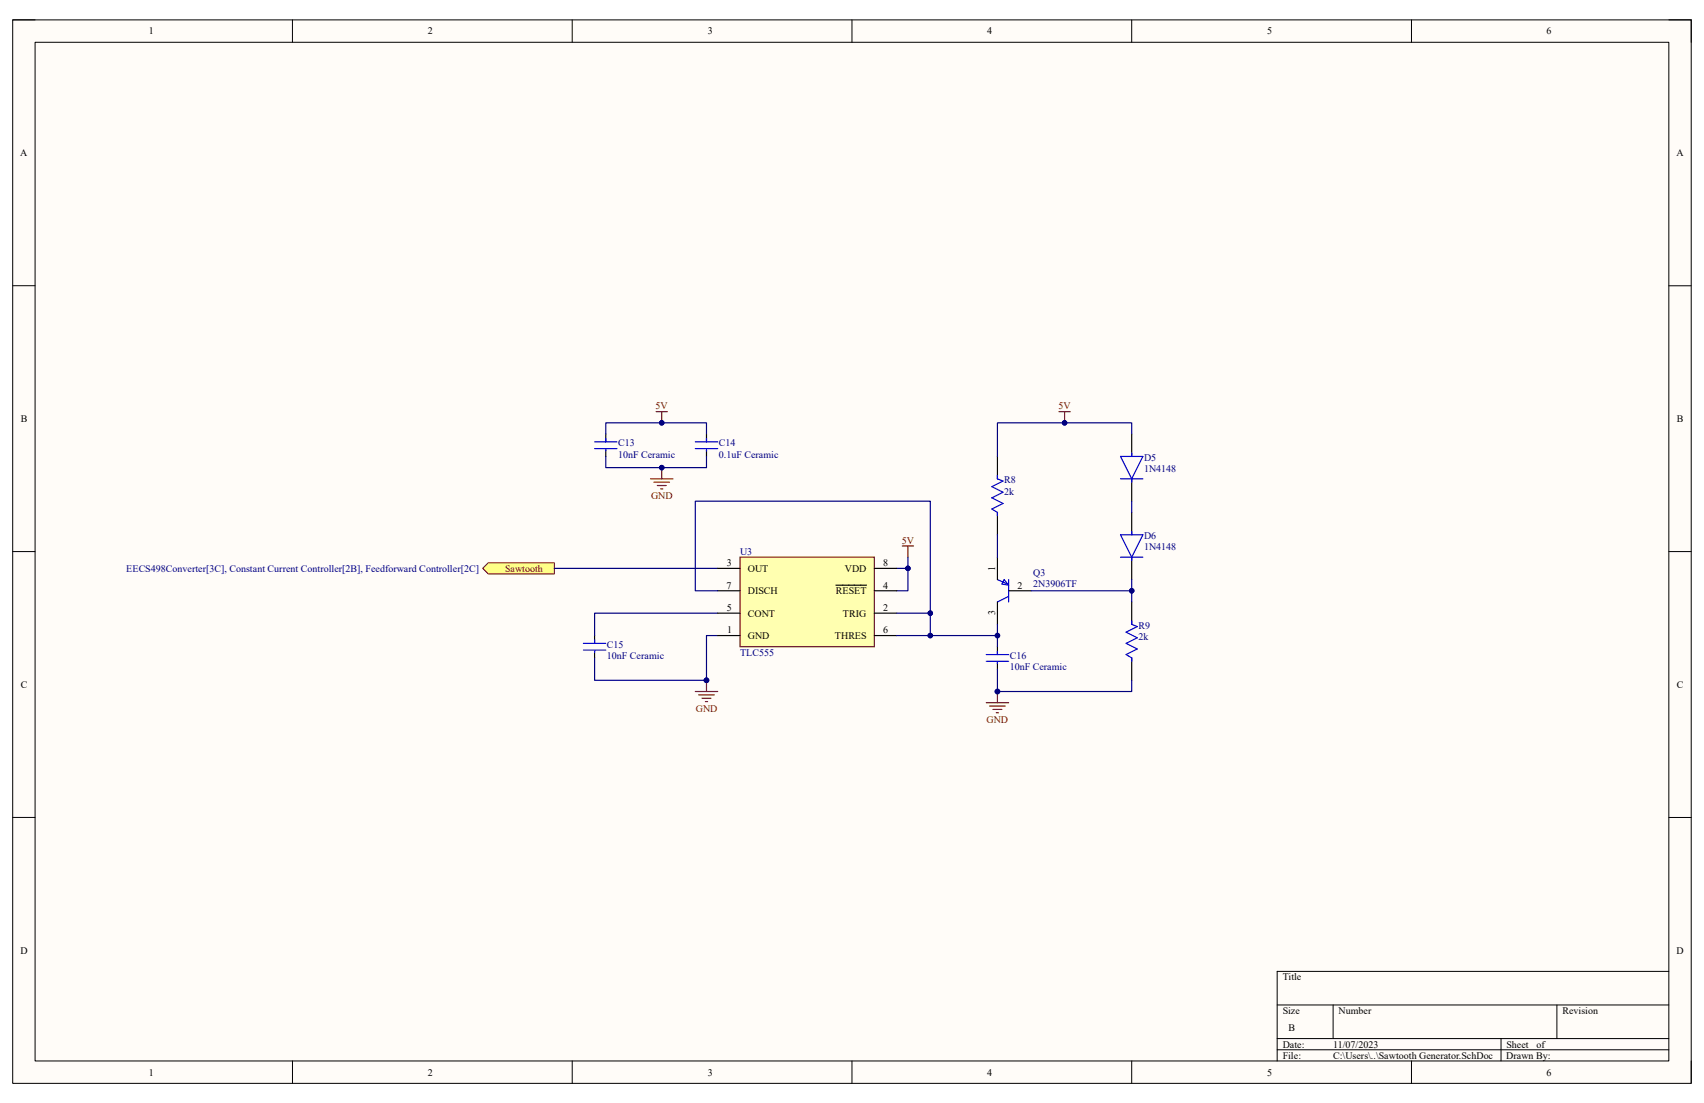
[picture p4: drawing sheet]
<svg xmlns="http://www.w3.org/2000/svg" width="432mm" height="279mm" viewBox="0 0 432 279" stroke-linecap="round" stroke-linejoin="round" font-family="sans-serif">
<path d="M3.2 5h425.4v269.4h-425.4z" fill-rule="evenodd" fill="#fffcf8"/>
<path d="M3.2 5h425.4v269.4h-425.4z" fill="none" stroke="#000" stroke-width=".25"/>
<path d="M8.9 10.7h414v258.1h-414z" fill-rule="evenodd" fill="#fffcf8"/>
<g fill="none" stroke="#000" stroke-width=".25">
<path d="M3.2 5h5.7M8.9 10.7h414v258.1h-414zM74.1 5v5.7M145 5v5.7M215.9 5v5.7M286.8 5v5.7M357.7 5v5.7M422.9 5h5.7v5.7M3.2 72.4h5.7M422.9 72.4h5.7M3.2 139.7h5.7M422.9 139.7h5.7"/>
<path d="M3.2 207.1h5.7M422.9 207.1h5.7M323.6 254.6h99.3M337.8 254.6v8.5M394.5 254.6v8.5M422.9 246.1h-99.3v22.6M74.1 268.7v5.7M145 268.7v5.7M215.9 268.7v5.7M286.8 268.7v5.7M323.6 263.1h99.3M323.6 265.9h99.3"/>
<path d="M357.7 268.8v5.6M380.4 263.1v5.7M428.6 268.8v5.6"/>
</g>
<path d="M268.4 104.3h2.8M269.8 104.3v2.8" fill="none" stroke="#800000" stroke-width=".3"/>
<circle cx="269.8" cy="107.1" r=".57" fill="#000080"/>
<circle cx="269.8" cy="107.1" r=".57" fill="none" stroke="#000080" stroke-width=".25"/>
<path d="M249.9 178h5.7M250.8 178.8h3.9M251.6 179.7h2.3M252.8 175.2v2.8M252.5 180.6h.5" fill="none" stroke="#800000" stroke-width=".3"/>
<circle cx="252.8" cy="175.2" r=".57" fill="#000080"/>
<circle cx="252.8" cy="175.2" r=".57" fill="none" stroke="#000080" stroke-width=".25"/>
<path d="M228.7 138.3h2.8M230.1 138.3v2.8M176.2 175.2h5.7M177 176h4M177.9 176.9h2.3M178.7 177.7h.6M179 172.3v2.9" fill="none" stroke="#800000" stroke-width=".3"/>
<circle cx="179" cy="172.3" r=".57" fill="#000080"/>
<circle cx="179" cy="172.3" r=".57" fill="none" stroke="#000080" stroke-width=".25"/>
<path d="M122.3 144l1.4-1.4h16.8v2.8h-16.8z" fill-rule="evenodd" fill="#ffff80"/>
<path d="M122.3 144l1.4-1.4h16.8v2.8h-16.8z" fill="none" stroke="#800000" stroke-width=".25"/>
<g fill="none" stroke="#000" stroke-width=".3">
<path d="M153.5 109.9v2M153.5 113.9v1.7M179 110v1.9M179 113.9v1.7M252.8 115.6v5.7M286.8 110v5.6M252.8 129.8v5.7M286.8 121.3v5.7M286.8 129.8v5.7M286.8 141.1v5.7M286.8 152.5v5.7M150.7 161v2"/>
<path d="M150.7 165v1.7M252.8 163.8v2M252.8 167.8v1.7M286.8 166.7v5.6"/>
</g>
<g fill="none" stroke="#00f" stroke-width=".3">
<path d="M150.7 111.9h5.6M150.7 113.6h5.6M153.5 111.1v.8M153.5 113.9v.3M176.2 111.9h5.7M176.2 113.6h5.7M179 111.1v.8M179 113.9v.3M283.9 115.6h5.7l-2.8 5.7zM286.8 114.8v.8M252.8 120.4v.9l1.4 .6-2.9 1.4 2.9 1.4-2.9 1.4 2.9 1.4-2.9 1.4 1.5 .9v.9M283.9 121.3h5.7"/>
<path d="M283.9 135.5h5.7l-2.8 5.6zM286.8 121.3v.8M286.8 134.6v.9M283.9 141.1h5.7M286.8 157.3v.9l1.4 .5-2.8 1.4 2.8 1.5-2.8 1.4 2.8 1.4-2.8 1.4 1.4 .9v.8M286.8 141.1v.9M147.8 163h5.7M147.8 164.7h5.7M150.7 162.1v.9M150.7 165v.2M249.9 165.8h5.7M249.9 167.5h5.7"/>
<path d="M252.8 165v.8M252.8 167.8v.3"/>
</g>
<path d="M166.3 104.3h2.8M167.7 104.3v2.8" fill="none" stroke="#800000" stroke-width=".3"/>
<circle cx="167.7" cy="107.1" r=".57" fill="#000080"/>
<circle cx="167.7" cy="107.1" r=".57" fill="none" stroke="#000080" stroke-width=".25"/>
<path d="M167.7 118.5v2.8M164.8 121.3h5.7M165.7 122.1h4M166.5 123h2.3M167.4 123.8h.6" fill="none" stroke="#800000" stroke-width=".3"/>
<circle cx="167.7" cy="118.5" r=".57" fill="#000080"/>
<circle cx="167.7" cy="118.5" r=".57" fill="none" stroke="#000080" stroke-width=".25"/>
<path d="M252.8 146.8l2.5 1.1M254.5 146.8l1.1 1.4-1.7-.3zM255.6 146.8v5.7M255.6 151.1l-2.8 1.4" fill="none" stroke="#00f" stroke-width=".3"/>
<path d="M252.8 141.1v5.7M252.8 152.5v5.7M255.6 149.6h5.7" fill="none" stroke="#000" stroke-width=".3"/>
<path d="M286.8 127v2.8M261.3 149.6h25.5" fill="none" stroke="#000080" stroke-width=".3"/>
<circle cx="286.8" cy="149.6" r=".57" fill="#000080"/>
<circle cx="286.8" cy="149.6" r=".57" fill="none" stroke="#000080" stroke-width=".25"/>
<path d="M286.8 110v-2.9h-34v8.5M252.8 135.5v5.6" fill="none" stroke="#000080" stroke-width=".3"/>
<circle cx="269.8" cy="107.1" r=".57" fill="#000080"/>
<circle cx="269.8" cy="107.1" r=".57" fill="none" stroke="#000080" stroke-width=".25"/>
<path d="M252.8 169.5v5.7" fill="none" stroke="#000080" stroke-width=".3"/>
<circle cx="252.8" cy="175.2" r=".57" fill="#000080"/>
<circle cx="252.8" cy="175.2" r=".57" fill="none" stroke="#000080" stroke-width=".25"/>
<path d="M227.2 144h2.9" fill="none" stroke="#000080" stroke-width=".3"/>
<circle cx="230.1" cy="144" r=".57" fill="#000080"/>
<circle cx="230.1" cy="144" r=".57" fill="none" stroke="#000080" stroke-width=".25"/>
<path d="M181.9 161h-2.9v11.3" fill="none" stroke="#000080" stroke-width=".3"/>
<circle cx="179" cy="172.3" r=".57" fill="#000080"/>
<circle cx="179" cy="172.3" r=".57" fill="none" stroke="#000080" stroke-width=".25"/>
<path d="M286.8 172.3v2.9h-34" fill="none" stroke="#000080" stroke-width=".3"/>
<circle cx="252.8" cy="175.2" r=".57" fill="#000080"/>
<circle cx="252.8" cy="175.2" r=".57" fill="none" stroke="#000080" stroke-width=".25"/>
<path d="M150.7 166.7v5.6h28.3" fill="none" stroke="#000080" stroke-width=".3"/>
<circle cx="179" cy="172.3" r=".57" fill="#000080"/>
<circle cx="179" cy="172.3" r=".57" fill="none" stroke="#000080" stroke-width=".25"/>
<path d="M235.7 161h17.1" fill="none" stroke="#000080" stroke-width=".3"/>
<circle cx="252.8" cy="161" r=".57" fill="#000080"/>
<circle cx="252.8" cy="161" r=".57" fill="none" stroke="#000080" stroke-width=".25"/>
<circle cx="235.7" cy="161" r=".57" fill="#000080"/>
<circle cx="235.7" cy="161" r=".57" fill="none" stroke="#000080" stroke-width=".25"/>
<path d="M140.5 144h41.4M230.1 141.1v8.5h-2.9" fill="none" stroke="#000080" stroke-width=".3"/>
<circle cx="230.1" cy="144" r=".57" fill="#000080"/>
<circle cx="230.1" cy="144" r=".57" fill="none" stroke="#000080" stroke-width=".25"/>
<path d="M252.8 158.2v5.6" fill="none" stroke="#000080" stroke-width=".3"/>
<circle cx="252.8" cy="161" r=".57" fill="#000080"/>
<circle cx="252.8" cy="161" r=".57" fill="none" stroke="#000080" stroke-width=".25"/>
<path d="M286.8 146.8v5.7" fill="none" stroke="#000080" stroke-width=".3"/>
<circle cx="286.8" cy="149.6" r=".57" fill="#000080"/>
<circle cx="286.8" cy="149.6" r=".57" fill="none" stroke="#000080" stroke-width=".25"/>
<path d="M153.5 110v-2.9h25.5v2.9M181.9 155.3h-31.2v5.7" fill="none" stroke="#000080" stroke-width=".3"/>
<circle cx="167.7" cy="107.1" r=".57" fill="#000080"/>
<circle cx="167.7" cy="107.1" r=".57" fill="none" stroke="#000080" stroke-width=".25"/>
<path d="M153.5 115.6v2.9h25.5v-2.9" fill="none" stroke="#000080" stroke-width=".3"/>
<circle cx="167.7" cy="118.5" r=".57" fill="#000080"/>
<circle cx="167.7" cy="118.5" r=".57" fill="none" stroke="#000080" stroke-width=".25"/>
<path d="M187.5 141.1h34.1v22.7h-34.1z" fill-rule="evenodd" fill="#ffffb0"/>
<path d="M187.5 141.1h34.1v22.7h-34.1z" fill="none" stroke="#800000" stroke-width=".3"/>
<path d="M181.9 144h5.6M181.9 149.6h5.6M181.9 155.3h5.6M211.8 148.2h7.8M221.6 144h5.6M221.6 149.6h5.6M221.6 155.3h5.6M181.9 161h5.6M221.6 161h5.6" fill="none" stroke="#000" stroke-width=".3"/>
<path d="M181.9 149.6h-5.7v-22.6h59.5v28.3h-8.5" fill="none" stroke="#000080" stroke-width=".3"/>
<circle cx="235.7" cy="155.3" r=".57" fill="#000080"/>
<circle cx="235.7" cy="155.3" r=".57" fill="none" stroke="#000080" stroke-width=".25"/>
<path d="M235.7 155.3v5.7h-8.5" fill="none" stroke="#000080" stroke-width=".3"/>
<circle cx="235.7" cy="155.3" r=".57" fill="#000080"/>
<circle cx="235.7" cy="155.3" r=".57" fill="none" stroke="#000080" stroke-width=".25"/>
<circle cx="235.7" cy="161" r=".57" fill="#000080"/>
<circle cx="235.7" cy="161" r=".57" fill="none" stroke="#000080" stroke-width=".25"/>
<g font-size="2.5">
<text x="37.7" y="8.7">1</text>
<text x="108.4" y="8.7">2</text>
<text x="179.4" y="8.7">3</text>
<text x="250.1" y="8.7">4</text>
<text x="321.1" y="8.7">5</text>
<text x="391.9" y="8.7">6</text>
<text x="5.1" y="39.6">A</text>
<text x="424.8" y="39.6">A</text>
<text x="5.2" y="106.9">B</text>
<text x="424.9" y="106.9">B</text>
<text x="184.2" y="143.4">3</text>
<text x="223.8" y="143.4">8</text>
<text x="184.1" y="149.1">7</text>
<text x="189.5" y="144.8">OUT</text>
<text x="214.1" y="144.8">VDD</text>
<text x="223.8" y="149.1">4</text>
<text x="252.2" y="144.5" transform="rotate(-90 252.2 144.5)">1</text>
<text x="257.9" y="149.1">2</text>
<text x="184.1" y="154.8">5</text>
<text x="189.5" y="150.5">DISCH</text>
<text x="211.8" y="150.5">RESET</text>
<text x="223.8" y="154.8">2</text>
<text x="252.2" y="155.8" transform="rotate(-90 252.2 155.8)">3</text>
<text x="184.3" y="160.4">1</text>
<text x="189.5" y="156.2">CONT</text>
<text x="189.5" y="161.8">GND</text>
<text x="211.6" y="161.8">THRES</text>
<text x="213.6" y="156.2">TRIG</text>
<text x="223.8" y="160.4">6</text>
<text x="5.2" y="174.2">C</text>
<text x="424.9" y="174.2">C</text>
<text x="5.2" y="241.6">D</text>
<text x="424.9" y="241.6">D</text>
<text x="325" y="248.3">Title</text>
<text x="325" y="256.8">Size</text>
<text x="339.2" y="256.8">Number</text>
<text x="395.9" y="256.8">Revision</text>
<text x="326.5" y="261.1">B</text>
<text x="325" y="265.3">Date:</text>
<text x="325" y="268.2">File:</text>
<text x="337.8" y="268.2">C:\Users\..\Sawtooth Generator.SchDoc</text>
<text x="337.8" y="265.3">11/07/2023</text>
<text x="381.7" y="268.2">Drawn By:</text>
<text x="381.7" y="265.3">Sheet</text>
<text x="389.3" y="265.3">of</text>
<text x="37.7" y="272.5">1</text>
<text x="108.4" y="272.5">2</text>
<text x="179.4" y="272.5">3</text>
<text x="250.1" y="272.5">4</text>
<text x="321.1" y="272.5">5</text>
<text x="391.9" y="272.5">6</text>
</g>
<g font-size="2.5" fill="#800000">
<text x="166.1" y="103.7">5V</text>
<text x="268.2" y="103.7">5V</text>
<text x="165" y="126.4">GND</text>
<text x="228.5" y="137.8">5V</text>
<text x="128" y="144.8">Sawtooth</text>
<text x="176.3" y="180.3">GND</text>
<text x="250" y="183.1">GND</text>
</g>
<g font-size="2.5" fill="#000080">
<text x="156.6" y="113.1">C13</text>
<text x="182.2" y="113.1">C14</text>
<text x="156.6" y="115.9">10nF Ceramic</text>
<text x="182.2" y="115.9">0.1uF Ceramic</text>
<text x="289.9" y="116.8">D5</text>
<text x="289.9" y="119.6">1N4148</text>
<text x="254.5" y="122.4">R8</text>
<text x="254.5" y="125.3">2k</text>
<text x="289.9" y="136.6">D6</text>
<text x="187.5" y="140.6">U3</text>
<text x="289.9" y="139.4">1N4148</text>
<text x="32" y="144.8">EECS498Converter[3C], Constant Current Controller[2B], Feedforward Controller[2C]</text>
<text x="261.8" y="146">Q3</text>
<text x="261.8" y="148.8">2N3906TF</text>
<text x="288.5" y="159.3">R9</text>
<text x="153.8" y="164.1">C15</text>
<text x="153.8" y="167">10nF Ceramic</text>
<text x="187.5" y="166.1">TLC555</text>
<text x="255.9" y="167">C16</text>
<text x="288.5" y="162.1">2k</text>
<text x="255.9" y="169.8">10nF Ceramic</text>
</g>
</svg>
